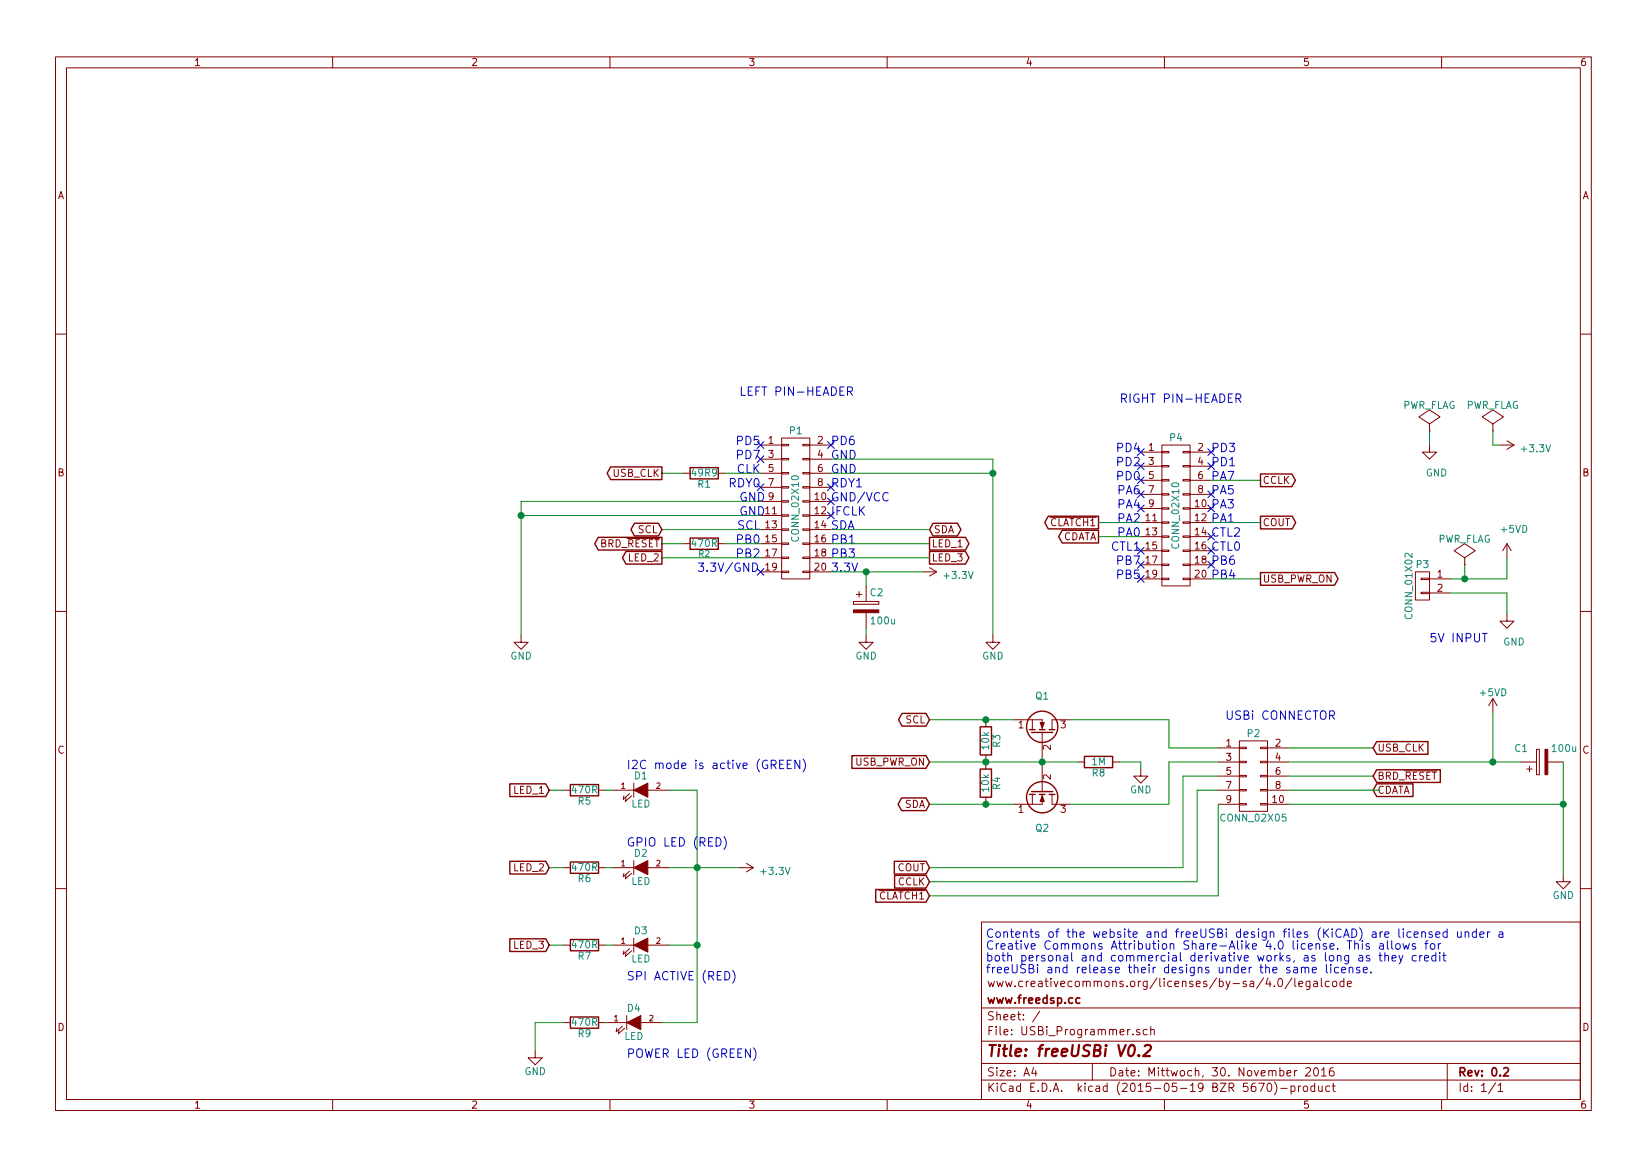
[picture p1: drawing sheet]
EESchema Schematic File Version 2
LIBS:power
LIBS:device
LIBS:transistors
LIBS:conn
LIBS:linear
LIBS:regul
LIBS:74xx
LIBS:cmos4000
LIBS:adc-dac
LIBS:memory
LIBS:xilinx
LIBS:microcontrollers
LIBS:dsp
LIBS:microchip
LIBS:analog_switches
LIBS:motorola
LIBS:texas
LIBS:intel
LIBS:audio
LIBS:interface
LIBS:digital-audio
LIBS:philips
LIBS:display
LIBS:cypress
LIBS:siliconi
LIBS:opto
LIBS:atmel
LIBS:contrib
LIBS:valves
EELAYER 25 0
EELAYER END
$Descr A4 11693 8268
encoding utf-8
Sheet 1 1
Title "freeUSBi V0.2"
Date "Mittwoch, 30. November 2016"
Rev "0.2"
Comp "www.freedsp.cc"
Comment1 "www.creativecommons.org/licenses/by-sa/4.0/legalcode"
Comment2 ""
Comment3 ""
Comment4 ""
$EndDescr
$Comp
L CONN_02X10 P1
U 1 1
P 5650 3600
F 0 "P1" H 5650 4150 50  0000 C CNN
F 1 "CONN_02X10" V 5650 3600 50  0000 C CNN
F 2 "Socket_Strips:Socket_Strip_Straight_2x10" H 5650 2400 60  0001 C CNN
F 3 "" H 5650 2400 60  0000 C CNN
	1    5650 3600
	1    0    0    -1  
$EndComp
$Comp
L CONN_02X10 P4
U 1 1
P 8350 3650
F 0 "P4" H 8350 4200 50  0000 C CNN
F 1 "CONN_02X10" V 8350 3650 50  0000 C CNN
F 2 "Socket_Strips:Socket_Strip_Straight_2x10" H 8350 2450 60  0001 C CNN
F 3 "" H 8350 2450 60  0000 C CNN
	1    8350 3650
	1    0    0    -1  
$EndComp
$Comp
L CONN_02X05 P2
U 1 1
P 8900 5500
F 0 "P2" H 8900 5800 50  0000 C CNN
F 1 "CONN_02X05" H 8900 5200 50  0000 C CNN
F 2 "Connect:VASCH5x2" H 8900 4300 60  0001 C CNN
F 3 "" H 8900 4300 60  0000 C CNN
	1    8900 5500
	1    0    0    -1  
$EndComp
$Comp
L +5VD #PWR01
U 1 1
P 10600 5050
F 0 "#PWR01" H 10600 4900 50  0001 C CNN
F 1 "+5VD" H 10600 5190 50  0000 C CNN
F 2 "" H 10600 5050 60  0000 C CNN
F 3 "" H 10600 5050 60  0000 C CNN
	1    10600 5050
	1    0    0    -1  
$EndComp
$Comp
L R R1
U 1 1
P 5000 3350
F 0 "R1" V 5080 3350 50  0000 C CNN
F 1 "49R9" V 5000 3350 50  0000 C CNN
F 2 "Resistors_ThroughHole:Resistor_Horizontal_RM10mm" V 4930 3350 30  0001 C CNN
F 3 "" H 5000 3350 30  0000 C CNN
	1    5000 3350
	0    1    1    0   
$EndComp
$Comp
L R R2
U 1 1
P 5000 3850
F 0 "R2" V 5075 3850 43  0000 C CNN
F 1 "470R" V 5000 3850 50  0000 C CNN
F 2 "Resistors_ThroughHole:Resistor_Horizontal_RM10mm" V 4930 3850 30  0001 C CNN
F 3 "" H 5000 3850 30  0000 C CNN
	1    5000 3850
	0    1    1    0   
$EndComp
$Comp
L +5VD #PWR02
U 1 1
P 10700 3950
F 0 "#PWR02" H 10700 3800 50  0001 C CNN
F 1 "+5VD" H 10650 4150 50  0000 C CNN
F 2 "" H 10700 3950 60  0000 C CNN
F 3 "" H 10700 3950 60  0000 C CNN
	1    10700 3950
	-1   0    0    -1  
$EndComp
$Comp
L PWR_FLAG #FLG03
U 1 1
P 10400 4000
F 0 "#FLG03" H 10400 4095 50  0001 C CNN
F 1 "PWR_FLAG" H 10400 4180 50  0000 C CNN
F 2 "" H 10400 4000 60  0000 C CNN
F 3 "" H 10400 4000 60  0000 C CNN
	1    10400 4000
	-1   0    0    -1  
$EndComp
$Comp
L LED D1
U 1 1
P 4550 5600
F 0 "D1" H 4550 5700 50  0000 C CNN
F 1 "LED" H 4550 5500 50  0000 C CNN
F 2 "LEDs:LED-3MM" H 4550 5600 60  0001 C CNN
F 3 "" H 4550 5600 60  0000 C CNN
	1    4550 5600
	1    0    0    -1  
$EndComp
$Comp
L LED D2
U 1 1
P 4550 6150
F 0 "D2" H 4550 6250 50  0000 C CNN
F 1 "LED" H 4550 6050 50  0000 C CNN
F 2 "LEDs:LED-3MM" H 4550 6150 60  0001 C CNN
F 3 "" H 4550 6150 60  0000 C CNN
	1    4550 6150
	1    0    0    -1  
$EndComp
$Comp
L LED D3
U 1 1
P 4550 6700
F 0 "D3" H 4550 6800 50  0000 C CNN
F 1 "LED" H 4550 6600 50  0000 C CNN
F 2 "LEDs:LED-3MM" H 4550 6700 60  0001 C CNN
F 3 "" H 4550 6700 60  0000 C CNN
	1    4550 6700
	1    0    0    -1  
$EndComp
$Comp
L R R5
U 1 1
P 4150 5600
F 0 "R5" V 4230 5600 50  0000 C CNN
F 1 "470R" V 4150 5600 50  0000 C CNN
F 2 "Resistors_ThroughHole:Resistor_Horizontal_RM10mm" V 4080 5600 30  0001 C CNN
F 3 "" H 4150 5600 30  0000 C CNN
	1    4150 5600
	0    1    1    0   
$EndComp
$Comp
L R R6
U 1 1
P 4150 6150
F 0 "R6" V 4230 6150 50  0000 C CNN
F 1 "470R" V 4150 6150 50  0000 C CNN
F 2 "Resistors_ThroughHole:Resistor_Horizontal_RM10mm" V 4080 6150 30  0001 C CNN
F 3 "" H 4150 6150 30  0000 C CNN
	1    4150 6150
	0    1    1    0   
$EndComp
$Comp
L R R7
U 1 1
P 4150 6700
F 0 "R7" V 4230 6700 50  0000 C CNN
F 1 "470R" V 4150 6700 50  0000 C CNN
F 2 "Resistors_ThroughHole:Resistor_Horizontal_RM10mm" V 4080 6700 30  0001 C CNN
F 3 "" H 4150 6700 30  0000 C CNN
	1    4150 6700
	0    1    1    0   
$EndComp
NoConn ~ 8600 4000
NoConn ~ 8600 3900
NoConn ~ 8600 3800
NoConn ~ 8100 3900
NoConn ~ 8100 4000
NoConn ~ 8100 4100
NoConn ~ 8100 3600
NoConn ~ 8100 3500
NoConn ~ 8600 3500
NoConn ~ 8600 3600
NoConn ~ 8100 3400
NoConn ~ 8100 3200
NoConn ~ 8600 3200
NoConn ~ 8600 3300
NoConn ~ 5400 3150
NoConn ~ 5900 3150
NoConn ~ 5900 3450
NoConn ~ 5900 3650
NoConn ~ 5400 3450
NoConn ~ 5400 3250
Text Notes 5900 3150 0    60   ~ 0
PD6
Text Notes 5900 3450 0    60   ~ 0
RDY1
$Comp
L GND #PWR04
U 1 1
P 7050 4500
F 0 "#PWR04" H 7050 4250 50  0001 C CNN
F 1 "GND" H 7050 4350 50  0000 C CNN
F 2 "" H 7050 4500 60  0000 C CNN
F 3 "" H 7050 4500 60  0000 C CNN
	1    7050 4500
	1    0    0    -1  
$EndComp
Text Notes 5900 3650 0    60   ~ 0
IFCLK
Text Notes 5900 3750 0    60   ~ 0
SDA
Text Notes 5900 3850 0    60   ~ 0
PB1
Text Notes 5900 3950 0    60   ~ 0
PB3
Text Notes 5400 3850 2    60   ~ 0
PB0
Text Notes 5400 3950 2    60   ~ 0
PB2
Text Notes 5400 3750 2    60   ~ 0
SCL
Text Notes 5400 3450 2    60   ~ 0
RDY0
Text Notes 5400 3350 2    60   ~ 0
CLK
Text Notes 5400 3250 2    60   ~ 0
PD7
Text Notes 5400 3150 2    60   ~ 0
PD5
Text Notes 5900 3250 0    60   ~ 0
GND
Text Notes 5900 3350 0    60   ~ 0
GND
Text Notes 5900 3550 0    60   ~ 0
GND/VCC
Text Notes 5250 3550 0    60   ~ 0
GND
Text Notes 5250 3650 0    60   ~ 0
GND
Text Notes 8600 3200 0    60   ~ 0
PD3
Text Notes 8600 3300 0    60   ~ 0
PD1
Text Notes 8600 3400 0    60   ~ 0
PA7
Text Notes 8600 3500 0    60   ~ 0
PA5
Text Notes 8600 3600 0    60   ~ 0
PA3
Text Notes 8600 3700 0    60   ~ 0
PA1
Text Notes 8100 3700 2    60   ~ 0
PA2
Text Notes 8100 3600 2    60   ~ 0
PA4
Text Notes 8100 3500 2    60   ~ 0
PA6
Text Notes 8100 3800 2    60   ~ 0
PA0
Text Notes 8100 3400 2    60   ~ 0
PD0
Text Notes 8100 3300 2    60   ~ 0
PD2
Text Notes 8100 3200 2    60   ~ 0
PD4
Text Notes 8100 3900 2    60   ~ 0
CTL1
Text Notes 8600 3900 0    60   ~ 0
CTL0
Text Notes 8600 3800 0    60   ~ 0
CTL2
Text Notes 8600 4000 0    60   ~ 0
PB6
Text Notes 8600 4100 0    60   ~ 0
PB4
Text Notes 8100 4000 2    60   ~ 0
PB7
Text Notes 8100 4100 2    60   ~ 0
PB5
$Comp
L Q_NMOS_SGD Q1
U 1 1
P 7400 5200
F 0 "Q1" V 7700 5250 50  0000 R BNN
F 1 "Q_NMOS_DGS" H 8050 5150 50  0001 R CNN
F 2 "Housings_TO-92:TO-92_Inline_Narrow_Oval" H 7600 5300 29  0001 C CNN
F 3 "" H 7400 5200 60  0000 C CNN
	1    7400 5200
	0    1    -1   0   
$EndComp
$Comp
L R R3
U 1 1
P 7000 5250
F 0 "R3" V 7080 5250 50  0000 C CNN
F 1 "10k" V 7000 5250 50  0000 C CNN
F 2 "Resistors_ThroughHole:Resistor_Horizontal_RM10mm" V 6930 5250 30  0001 C CNN
F 3 "" H 7000 5250 30  0000 C CNN
	1    7000 5250
	1    0    0    -1  
$EndComp
$Comp
L Q_NMOS_SGD Q2
U 1 1
P 7400 5600
F 0 "Q2" V 7700 5650 50  0000 R BNN
F 1 "Q_NMOS_DGS" H 8050 5550 50  0001 R CNN
F 2 "Housings_TO-92:TO-92_Inline_Narrow_Oval" H 7600 5700 29  0001 C CNN
F 3 "" H 7400 5600 60  0000 C CNN
	1    7400 5600
	0    1    1    0   
$EndComp
$Comp
L R R4
U 1 1
P 7000 5550
F 0 "R4" V 7080 5550 50  0000 C CNN
F 1 "10k" V 7000 5550 50  0000 C CNN
F 2 "Resistors_ThroughHole:Resistor_Horizontal_RM10mm" V 6930 5550 30  0001 C CNN
F 3 "" H 7000 5550 30  0000 C CNN
	1    7000 5550
	1    0    0    -1  
$EndComp
Text Notes 4950 4050 0    60   ~ 0
3.3V/GND
Text Notes 5900 4050 0    60   ~ 0
3.3V
$Comp
L CP C1
U 1 1
P 10950 5400
F 0 "C1" V 11050 5500 50  0000 L CNN
F 1 "100u" V 11050 5150 50  0000 L CNN
F 2 "Capacitors_Elko_ThroughHole:Elko_vert_11.2x6.3mm_RM2.5_CopperClear" H 10988 5250 30  0001 C CNN
F 3 "" H 10950 5400 60  0000 C CNN
	1    10950 5400
	0    -1   -1   0   
$EndComp
$Comp
L GND #PWR05
U 1 1
P 11100 6200
F 0 "#PWR05" H 11100 5950 50  0001 C CNN
F 1 "GND" H 11100 6050 50  0000 C CNN
F 2 "" H 11100 6200 60  0000 C CNN
F 3 "" H 11100 6200 60  0000 C CNN
	1    11100 6200
	1    0    0    -1  
$EndComp
$Comp
L GND #PWR06
U 1 1
P 3700 4500
F 0 "#PWR06" H 3700 4250 50  0001 C CNN
F 1 "GND" H 3700 4350 50  0000 C CNN
F 2 "" H 3700 4500 60  0000 C CNN
F 3 "" H 3700 4500 60  0000 C CNN
	1    3700 4500
	1    0    0    -1  
$EndComp
Wire Wire Line
	7600 5100 8300 5100
Wire Wire Line
	5400 3850 5150 3850
Wire Wire Line
	8600 3400 8950 3400
Wire Wire Line
	8100 3800 7800 3800
Wire Wire Line
	8600 3700 8950 3700
Wire Wire Line
	5400 3750 4700 3750
Wire Wire Line
	4850 3350 4700 3350
Wire Wire Line
	5400 3350 5150 3350
Wire Wire Line
	9150 5700 11100 5700
Wire Wire Line
	9150 5500 9750 5500
Wire Wire Line
	9150 5400 10800 5400
Wire Wire Line
	8500 5600 8650 5600
Wire Wire Line
	8500 5600 8500 6250
Wire Wire Line
	8400 6150 8400 5500
Wire Wire Line
	8400 5500 8650 5500
Wire Wire Line
	8300 5400 8650 5400
Wire Wire Line
	9150 5300 9750 5300
Wire Wire Line
	6600 5100 7200 5100
Wire Wire Line
	7600 5700 8300 5700
Wire Wire Line
	6600 5700 7200 5700
Wire Wire Line
	8300 5700 8300 5400
Wire Wire Line
	8300 5100 8300 5300
Wire Wire Line
	8300 5300 8650 5300
Wire Wire Line
	6600 6150 8400 6150
Wire Wire Line
	8500 6250 6600 6250
Wire Wire Line
	8600 4100 8950 4100
Wire Wire Line
	10400 4000 10400 4100
Wire Wire Line
	4950 5600 4950 7250
Wire Wire Line
	4750 6150 5250 6150
Connection ~ 4950 6150
Wire Wire Line
	5900 3850 6600 3850
Wire Wire Line
	3900 5600 4000 5600
Wire Wire Line
	4000 6700 3900 6700
Wire Wire Line
	10600 5050 10600 5400
Wire Wire Line
	3700 3650 5400 3650
Wire Wire Line
	3700 3550 5400 3550
Connection ~ 7400 5400
Connection ~ 7000 5400
Connection ~ 7000 5100
Connection ~ 7000 5700
Connection ~ 7050 3350
Wire Wire Line
	5900 3250 7050 3250
Wire Wire Line
	5900 3350 7050 3350
Wire Wire Line
	7050 3250 7050 4500
Connection ~ 10600 5400
Text Notes 4450 5450 0    60   ~ 0
I2C mode is active (GREEN)
Text Notes 4450 6000 0    60   ~ 0
GPIO LED (RED)
Text Notes 4450 6950 0    60   ~ 0
SPI ACTIVE (RED)
Wire Wire Line
	4950 7250 4700 7250
$Comp
L R R9
U 1 1
P 4150 7250
F 0 "R9" V 4230 7250 50  0000 C CNN
F 1 "470R" V 4150 7250 50  0000 C CNN
F 2 "Resistors_ThroughHole:Resistor_Horizontal_RM10mm" V 4080 7250 30  0001 C CNN
F 3 "" H 4150 7250 30  0000 C CNN
	1    4150 7250
	0    1    1    0   
$EndComp
$Comp
L LED D4
U 1 1
P 4500 7250
F 0 "D4" H 4500 7350 50  0000 C CNN
F 1 "LED" H 4500 7150 50  0000 C CNN
F 2 "LEDs:LED-3MM" H 4500 7250 60  0001 C CNN
F 3 "" H 4500 7250 60  0000 C CNN
	1    4500 7250
	1    0    0    -1  
$EndComp
Wire Wire Line
	3800 7250 4000 7250
$Comp
L GND #PWR07
U 1 1
P 3800 7450
F 0 "#PWR07" H 3800 7200 50  0001 C CNN
F 1 "GND" H 3800 7300 50  0000 C CNN
F 2 "" H 3800 7450 60  0000 C CNN
F 3 "" H 3800 7450 60  0000 C CNN
	1    3800 7450
	1    0    0    -1  
$EndComp
Text Notes 4450 7500 0    60   ~ 0
POWER LED (GREEN)\n
Text GLabel 8950 3400 2    51   Output ~ 0
CCLK
Text GLabel 8950 3700 2    51   Output ~ 0
COUT
Text GLabel 8950 4100 2    51   Output ~ 0
USB_PWR_ON
Text GLabel 7800 3800 0    51   Output ~ 0
CDATA
Wire Wire Line
	8650 5700 8650 6350
Wire Wire Line
	8650 6350 6600 6350
Text GLabel 7800 3700 0    51   Output ~ 0
~CLATCH1
Text GLabel 6600 6350 0    51   Input ~ 0
~CLATCH1
Text GLabel 6600 6250 0    51   Input ~ 0
CCLK
Text GLabel 6600 6150 0    51   Input ~ 0
COUT
Text GLabel 6600 5400 0    51   Input ~ 0
USB_PWR_ON
Text GLabel 9750 5600 2    51   Input ~ 0
CDATA
Text GLabel 4700 3750 0    51   BiDi ~ 0
SCL
Text GLabel 4700 3850 0    51   Output ~ 0
BRD_~RESET
Text GLabel 4700 3950 0    51   Output ~ 0
LED_2
Text GLabel 6600 3750 2    51   BiDi ~ 0
SDA
Text GLabel 6600 3850 2    51   Output ~ 0
LED_1
Text GLabel 6600 3950 2    51   Output ~ 0
LED_3
Text GLabel 4700 3350 0    51   Output ~ 0
USB_CLK
Text GLabel 9750 5500 2    51   Input ~ 0
BRD_~RESET
Text GLabel 9750 5300 2    51   Input ~ 0
USB_CLK
Text GLabel 3900 5600 0    51   Input ~ 0
LED_1
Text GLabel 3900 6150 0    51   Input ~ 0
LED_2
Text GLabel 3900 6700 0    51   Input ~ 0
LED_3
Wire Wire Line
	3700 3550 3700 4500
Connection ~ 3700 3650
Wire Wire Line
	4700 3950 5400 3950
Wire Wire Line
	4700 3850 4850 3850
Wire Wire Line
	5900 3750 6600 3750
Wire Wire Line
	5900 3950 6600 3950
$Comp
L +3.3V #PWR08
U 1 1
P 6550 4050
F 0 "#PWR08" H 6550 3900 50  0001 C CNN
F 1 "+3.3V" V 6550 4190 50  0000 L TNN
F 2 "" H 6550 4050 60  0000 C CNN
F 3 "" H 6550 4050 60  0000 C CNN
	1    6550 4050
	0    1    1    0   
$EndComp
Text GLabel 6600 5100 0    51   BiDi ~ 0
SCL
Text GLabel 6600 5700 0    51   BiDi ~ 0
SDA
Wire Wire Line
	9150 5600 9800 5600
Wire Wire Line
	5900 4050 6550 4050
Wire Wire Line
	4000 6150 3900 6150
Wire Wire Line
	7800 3700 8100 3700
NoConn ~ 8100 3300
Text Notes 10150 4550 0    60   ~ 0
5V INPUT
Text Notes 8700 5100 0    60   ~ 0
USBi CONNECTOR
Text Notes 7000 6900 0    60   ~ 0
Contents of the website and freeUSBi design files (KiCAD) are licensed under a \nCreative Commons Attribution Share-Alike 4.0 license. This allows for \nboth personal and commercial derivative works, as long as they credit\nfreeUSBi and release their designs under the same license.
Text Notes 5250 2800 0    60   ~ 0
LEFT PIN-HEADER
Text Notes 7950 2850 0    60   ~ 0
RIGHT PIN-HEADER
$Comp
L +3.3V #PWR09
U 1 1
P 5250 6150
F 0 "#PWR09" H 5250 6000 50  0001 C CNN
F 1 "+3.3V" V 5250 6290 50  0000 L TNN
F 2 "" H 5250 6150 60  0000 C CNN
F 3 "" H 5250 6150 60  0000 C CNN
	1    5250 6150
	0    1    1    0   
$EndComp
Wire Wire Line
	4300 6700 4350 6700
Wire Wire Line
	4950 6700 4750 6700
Wire Wire Line
	4300 6150 4350 6150
Wire Wire Line
	4300 5600 4350 5600
Wire Wire Line
	4750 5600 4950 5600
$Comp
L GND #PWR010
U 1 1
P 8100 5450
F 0 "#PWR010" H 8100 5200 50  0001 C CNN
F 1 "GND" H 8100 5300 50  0000 C CNN
F 2 "" H 8100 5450 60  0000 C CNN
F 3 "" H 8100 5450 60  0000 C CNN
	1    8100 5450
	1    0    0    -1  
$EndComp
$Comp
L R R8
U 1 1
P 7800 5400
F 0 "R8" V 7880 5400 50  0000 C CNN
F 1 "1M" V 7800 5400 50  0000 C CNN
F 2 "Resistors_ThroughHole:Resistor_Horizontal_RM10mm" V 7730 5400 30  0001 C CNN
F 3 "" H 7800 5400 30  0000 C CNN
	1    7800 5400
	0    1    1    0   
$EndComp
Wire Wire Line
	6600 5400 7650 5400
Wire Wire Line
	7950 5400 8100 5400
Wire Wire Line
	8100 5400 8100 5450
Wire Wire Line
	4300 7250 4300 7250
Connection ~ 4950 6700
Wire Wire Line
	3800 7250 3800 7450
Wire Wire Line
	10300 4100 10700 4100
Connection ~ 10400 4100
$Comp
L CP C2
U 1 1
P 6150 4300
F 0 "C2" H 6175 4400 50  0000 L CNN
F 1 "100u" H 6175 4200 50  0000 L CNN
F 2 "Capacitors_Elko_ThroughHole:Elko_vert_11.2x6.3mm_RM2.5_CopperClear" H 6188 4150 30  0001 C CNN
F 3 "" H 6150 4300 60  0000 C CNN
	1    6150 4300
	1    0    0    -1  
$EndComp
$Comp
L GND #PWR011
U 1 1
P 6150 4500
F 0 "#PWR011" H 6150 4250 50  0001 C CNN
F 1 "GND" H 6150 4350 50  0000 C CNN
F 2 "" H 6150 4500 60  0000 C CNN
F 3 "" H 6150 4500 60  0000 C CNN
	1    6150 4500
	1    0    0    -1  
$EndComp
$Comp
L CONN_01X02 P3
U 1 1
P 10100 4150
F 0 "P3" H 10100 4300 50  0000 C CNN
F 1 "CONN_01X02" V 10200 4150 50  0000 C CNN
F 2 "Pin_Headers:Pin_Header_Angled_1x02" H 10100 4150 60  0001 C CNN
F 3 "" H 10100 4150 60  0000 C CNN
	1    10100 4150
	-1   0    0    -1  
$EndComp
$Comp
L GND #PWR012
U 1 1
P 10700 4350
F 0 "#PWR012" H 10700 4100 50  0001 C CNN
F 1 "GND" H 10650 4150 50  0000 C CNN
F 2 "" H 10700 4350 60  0000 C CNN
F 3 "" H 10700 4350 60  0000 C CNN
	1    10700 4350
	-1   0    0    -1  
$EndComp
Wire Wire Line
	10300 4200 10700 4200
Wire Wire Line
	10700 4200 10700 4350
Wire Wire Line
	11100 5400 11100 6200
Connection ~ 11100 5700
Connection ~ 6150 4050
Wire Wire Line
	10700 4100 10700 3950
NoConn ~ 5400 4050
NoConn ~ 5900 3550
Wire Wire Line
	6150 4050 6150 4150
Wire Wire Line
	6150 4450 6150 4500
$Comp
L PWR_FLAG #FLG?
U 1 1
P 10150 3050
F 0 "#FLG?" H 10150 3145 50  0001 C CNN
F 1 "PWR_FLAG" H 10150 3230 50  0000 C CNN
F 2 "" H 10150 3050 60  0000 C CNN
F 3 "" H 10150 3050 60  0000 C CNN
	1    10150 3050
	-1   0    0    -1  
$EndComp
$Comp
L GND #PWR?
U 1 1
P 10150 3150
F 0 "#PWR?" H 10150 2900 50  0001 C CNN
F 1 "GND" H 10100 2950 50  0000 C CNN
F 2 "" H 10150 3150 60  0000 C CNN
F 3 "" H 10150 3150 60  0000 C CNN
	1    10150 3150
	-1   0    0    -1  
$EndComp
Wire Wire Line
	10150 3050 10150 3150
$Comp
L PWR_FLAG #FLG?
U 1 1
P 10600 3050
F 0 "#FLG?" H 10600 3145 50  0001 C CNN
F 1 "PWR_FLAG" H 10600 3230 50  0000 C CNN
F 2 "" H 10600 3050 60  0000 C CNN
F 3 "" H 10600 3050 60  0000 C CNN
	1    10600 3050
	-1   0    0    -1  
$EndComp
$Comp
L +3.3V #PWR?
U 1 1
P 10650 3150
F 0 "#PWR?" H 10650 3000 50  0001 C CNN
F 1 "+3.3V" V 10650 3290 50  0000 L TNN
F 2 "" H 10650 3150 60  0000 C CNN
F 3 "" H 10650 3150 60  0000 C CNN
	1    10650 3150
	0    1    1    0   
$EndComp
Wire Wire Line
	10600 3050 10600 3150
Wire Wire Line
	10600 3150 10650 3150
$EndSCHEMATC
